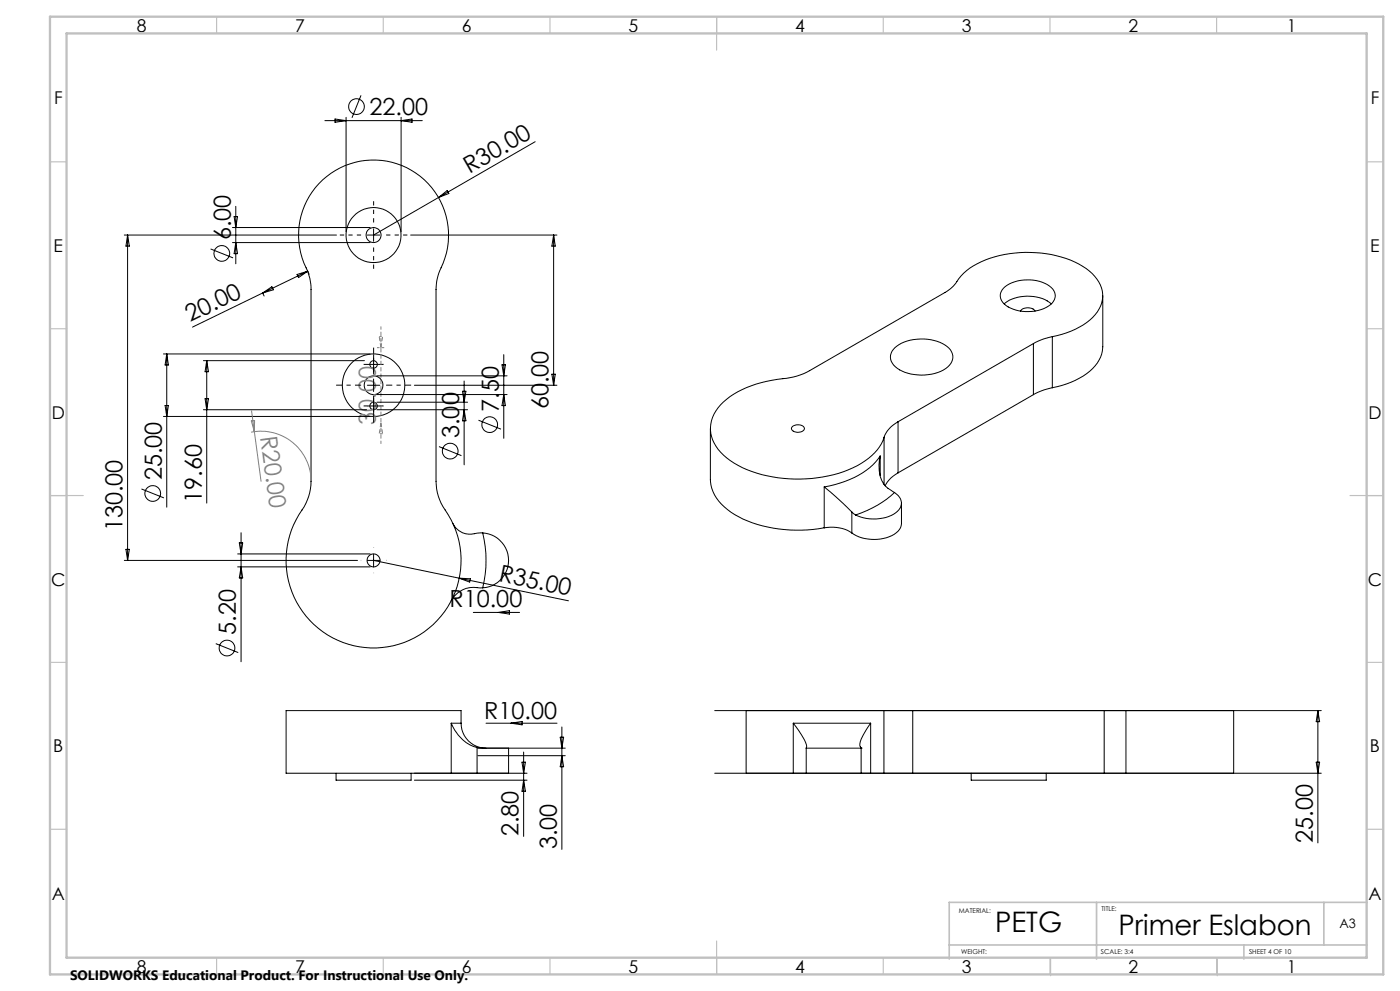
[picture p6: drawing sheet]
<svg xmlns="http://www.w3.org/2000/svg" width="420mm" height="297mm" viewBox="0 0 420 297" stroke-linecap="round" stroke-linejoin="round" font-family="sans-serif">
<g fill="none" stroke="#000" stroke-width=".3">
<path d="M97.5 36.2h29.2M100.5 35.7l3.3 .5-3.3 .5zM103.8 35.2v34.3M108.3 28.6l-2.7 6.7M120.3 35.2v34.3M120.3 36.2l3.3-.5v1zM95.7 55a22.6 22.6 0 0 1 29.9-2.6 22.6 22.6 0 0 1 6.1 29.4l-.7 2.5-.2 2.5v57.4a16.2 16.2 0 0 0 3.7 10.1 26.3 26.3 0 0 1-23.9 39.9 26.3 26.3 0 0 1-19.4-42.3l1.4-3.1 .7-3.4v-58.6a15.7 15.7 0 0 0-2.1-8 22.6 22.6 0 0 1 4.5-23.8zM131.6 59.2l-19.5 11.2M131.6 59.2l2.6-2.1 .5 .9zM160.5 42.5l-28.9 16.7M37.3 70.4h63.6M38.3 70.4v97.6"/>
<path d="M38.3 70.4l.5 3.4h-1zM63.2 74.6l6.7 2.7M69.7 68.2h41.4M69.7 72.7h41.4M70.2 64.9h1.1l-.6 3.3zM70.7 61.8v17.3M70.7 72.7l.6 3.3h-1.1zM110.2 70.4h3.7M112.1 68.6v3.7M123.2 70.4h43.9M166.1 70.4l.5 3.4h-1zM166.1 70.4v45.1"/>
<path d="M78.7 87.7l.5 1M78.8 87.8l-21.1 10.2M78.8 87.8l2.8-1.9 .4 1zM89.1 82.3l3.2-1-2.7 1.9zM92.3 81.2l.4 1M92.3 81.3l-13.5 6.5M301.1 86.4a12 12 0 0 1 14.2-.3 3.3 3.3 0 0 1-.8 5.7 12.2 12.2 0 0 1-13.2-.7 3.1 3.1 0 0 1-.2-4.7zM301.2 91.1a11.9 11.9 0 0 1 14.2 0M306.1 93.2a2.9 2.9 0 0 1 4.4 0M330.8 88.6v15.3a10.8 10.8 0 0 1-5.9 8.8l-4.9 2.3-4.3 1.2M49 106.1h62.1M50 106.1v45.9"/>
<path d="M50 106.1l.5 3.3h-1zM61 108.1h48.3M61.5 119.5h1l-.5 3.3zM62 108.1v42.7M62 108.1l.5 3.3h-1zM110.2 115.5h3.7M110.2 109.2h3.7M112.1 107.3v3.8M112.1 113.6v3.7M112.1 119.8v3.7M113.1 112.6h39M113.1 118.2h39"/>
<path d="M124.3 115.5h42.8M138.7 117.3h1.1l-.6 3.2zM139.2 114.2v25.1M150.6 109.3h1l-.5 3.3zM151.1 106.3v25.1M151.1 118.2l.5 3.4h-1zM165.6 112.1h1l-.5 3.4zM268.4 104.2a13.6 13.6 0 0 1 16.3 .1 3.8 3.8 0 0 1-1 6.2 13.9 13.9 0 0 1-15.1-.6 3.6 3.6 0 0 1-.2-5.7zM310 103l-40.6 23.4M310 103v15.3M310 118.3l-40.6 23.4M315.7 100.9a21.7 21.7 0 0 0 13.5-7.4 8.4 8.4 0 0 0-1.5-11.5 28.8 28.8 0 0 0-20.1-6.4 28.4 28.4 0 0 0-18.5 6.3l-.8 .8a14.8 14.8 0 0 1-4.2 4.6l-41.2 23.8a21.5 21.5 0 0 1-9.7 2.6 29.2 29.2 0 0 0-17.1 7.7 10 10 0 0 0 1 15.1 33.1 33.1 0 0 0 21.3 7.1 35.8 35.8 0 0 0 22.2-6.3l2.6-2.5 1.2-1.8 .8-1.9"/>
<path d="M315.7 100.9a18.5 18.5 0 0 0-5.7 2.1M315.7 116.2a18.5 18.5 0 0 0-5.7 2.1M315.7 100.9v15.3M49 124.8h62.1M49.5 121.5h1l-.5 3.3zM61 122.8h49M110.2 121.7h3.7M113.1 122.8h27.2M113.1 120.5h27.2M131.7 133.8l6.7 2.8M139.2 122.8l.6 3.3h-1.1zM143.5 125.9l6.8 2.7"/>
<path d="M213.1 128.4v15.4a12.2 12.2 0 0 0 6.2 9.7 39.1 39.1 0 0 0 26.3 5l1.7-.3M237.6 128a2.48 2.48 0 0 1 3.7 .4 2.29 2.29 0 0 1-3.6 .6 .69 .69 0 0 1-.1-1zM264.1 136.7a22.7 22.7 0 0 1-13.6 8.5l-3.2 .7M264.1 136.7a10.5 10.5 0 0 0 1.6 9l2.7 1.9M264.1 136.7v5.8M265.2 131.1v14.1M269.4 126.4a8.7 8.7 0 0 0-4.2 4.7M269.4 126.4v15.3M42.4 146.5l6.8 2.7M72.3 159.7v38.6M135.9 156.9a5.9 5.9 0 0 0 7.3 2.9l1.6-.1M144.8 159.7a34.8 34.8 0 0 1 0 16.5"/>
<path d="M144.8 159.7a8.3 8.3 0 0 1 7.8 8.2 8.3 8.3 0 0 1-7.8 8.3M247.3 145.9l4.7 4.1 3.6 3.5M247.3 158.2a11.3 11.3 0 0 1 8.3 1.5M247.3 145.9v12.3M255.6 153.5l1.1 .8M255.6 153.5v6.2M268.4 147.6a30.8 30.8 0 0 1-11.7 6.7M268.4 147.6a3.4 3.4 0 0 1 2 3 3.4 3.4 0 0 1-1.8 3.1 12.6 12.6 0 0 1-11.9 .6M269.4 141.7l-2.1 1.6-1.8 2.3M270.4 150.8v6.1a4.6 4.6 0 0 1-3.6 3.9 12.6 12.6 0 0 1-11.2-1.1M37.3 168h69.9M37.8 164.6h1l-.5 3.4z"/>
<path d="M71.3 166h39.8M71.3 169.9h39.8M71.8 162.7h1l-.5 3.3zM72.3 169.9l.5 3.3h-1zM110.2 168h3.7M112.1 166.1v3.7M112.1 168l58.4 12.1M137.8 173.3l3.3 .2-.2 .9zM144.8 176.2h-.8a7.7 7.7 0 0 0-8.6 3.9M64.7 192.9l6.8 2.7M142 183.5h13.9M149.5 183.5l3.3-.5v1z"/>
<path d="M135.4 216.7a11.9 11.9 0 0 0 7.7 7.3M135.4 216.7h2.9M135.4 216.7v15M138.3 216.7a7.5 7.5 0 0 0 7.5 7.5M138.3 216.7v-3.7h-52.5v18.7h49.6M145.8 216.7h21.3M153.3 216.7l3.3-.5v1zM168.6 217.9v36.7M214.4 213h182M238 216.7l3.3 5a2.88 2.88 0 0 1 .6 2.5v7.5M238 216.7h23.2M238 216.7v15"/>
<path d="M261.2 216.7l-1.4 2.2a8.8 8.8 0 0 0-1.8 4.5l.3 .8M261.2 216.7v15M265.2 213h-41.4v18.7h14.2M265.2 213h8.6v18.7h-8.6M265.2 213v18.7M337.8 213h32.3v18.7h-32.3M337.8 213h-6.5v18.7h6.5M337.8 213v18.7M395.4 213v39.6M395.4 213l.5 3.3h-1zM100.8 231.7v2.1h22.5v-2.1M124.3 231.7h33.8"/>
<path d="M124.3 233.8h33.8M135.4 231.7h7.7M143.1 224l9.5 .2v7.5h-9.5M143.1 224v7.7M143.3 226.5h26.3M143.3 224.2h26.3M156.6 228.4h1l-.5 3.3zM157.1 225.4v25.3M157.1 233.8l.5 3.3h-1zM168.1 220.9h1l-.5 3.3zM168.6 226.5l.5 3.3h-1zM214.4 231.7h182"/>
<path d="M238 231.7h3.9M241.9 224.2h16.4M241.9 231.7h16.4M258.3 224.2h.1M258.3 231.7h2.9M258.3 224.2v7.5M261.2 231.7h4M291.4 231.7v2.1h22.5v-2.1M394.9 228.4h1l-.5 3.3z"/>
<circle cx="106.9" cy="32" r="2.36"/>
<circle cx="66.5" cy="75.9" r="2.36"/>
<circle cx="112.1" cy="70.4" r="8.3"/>
<circle cx="112.1" cy="70.4" r="2.25"/>
<circle cx="112.1" cy="109.2" r="1.13"/>
<circle cx="112.1" cy="115.4" r="2.81"/>
<circle cx="112.1" cy="115.4" r="9.4"/>
<circle cx="112.1" cy="121.7" r="1.13"/>
<circle cx="135.1" cy="135.2" r="2.35"/>
<circle cx="146.9" cy="127.3" r="2.35"/>
<circle cx="45.8" cy="147.9" r="2.35"/>
<circle cx="112.1" cy="168" r="1.94"/>
<circle cx="68.1" cy="194.2" r="2.35"/>
</g>
<path d="M75.3 129.5a15 15 0 0 1 18 13.7M75.4 126.1l1-.1-.1 3.4zM75.5 123.1l2.8 21.1" fill="none" stroke="#808080" stroke-width=".3"/>
<path d="M108.3 70.4h-6.3M112.1 66.7v-6.4M112.1 74.2v6.4M115.8 70.4h6.4" fill="none" stroke="#000" stroke-width=".3" stroke-dasharray="15.2 1.3 1.3 1.3" stroke-dashoffset="14" stroke-linecap="butt"/>
<path d="M108.3 115.4h-7.5M112.1 111.7v-7.5M112.1 119.2v7.5M115.8 115.4h7.5" fill="none" stroke="#000" stroke-width=".3" stroke-dasharray="15.2 1.3 1.3 1.3" stroke-dashoffset="13.4" stroke-linecap="butt"/>
<path d="M110.2 109.2h-1.1M112.1 119.8v-1.1M112.1 107.3v-1.1M112.1 111.1v1.1M114 109.2h1.1M110.2 121.7h-1.1M112.1 123.5v1.2M114 121.7h1.1M112.1 164.2v-.1M112.1 171.7v.1M115.8 167.9h.1" fill="none" stroke="#000" stroke-width=".3" stroke-dasharray="15.2 1.3 1.3 1.3" stroke-linecap="butt"/>
<path d="M113.1 104.2h2.2M113.8 100.9h1M114.8 130h-1" fill="none" stroke="#808080" stroke-width=".3" stroke-dasharray="1.3 .6" stroke-dashoffset=".5" stroke-linecap="butt"/>
<path d="M114.3 104.2v-6.4M114.3 126.7v6.3" fill="none" stroke="#808080" stroke-width=".3" stroke-dasharray="1.3 .6" stroke-dashoffset=".3" stroke-linecap="butt"/>
<path d="M114.3 104.2v22.5M114.3 104.2l-.5-3.3M114.8 100.9l-.5 3.3M113.8 130l.5-3.3M114.3 126.7l.5 3.3" fill="none" stroke="#808080" stroke-width=".3" stroke-dasharray="1.3 .6" stroke-dashoffset="-.1" stroke-linecap="butt"/>
<g fill="none" stroke="#c0c0c0" stroke-width=".35">
<path d="M65 5v5M115 5v5M165 5v5M215 5v10M265 5v5M315 5v5M365 5v5M15 48.5h5M410 48.5h5M15 98.5h5M410 98.5h5M15 148.5h10"/>
<path d="M405 148.5h10M15 198.5h5M410 198.5h5M15 248.5h5M410 248.5h5M65 287v5M115 287v5M165 287v5M215 282v10M265 287v5M315 287v5M315.2 287.4v5"/>
<path d="M365 287v5M365.2 287.4v5"/>
</g>
<path d="M329 270.4v17M397.2 270.4v12.8M410.2 270.4h-125.4v17M284.8 283.2h125.4M373.2 283.2v4.2" fill="none" stroke="#c0c0c0" stroke-width=".5"/>
<path d="M15 5h400v287h-400zM20 10h390v277h-390z" fill="none" stroke="#c0c0c0" stroke-width=".7"/>
<g font-size="8.5">
<text x="298.5" y="279.3">PETG</text>
<text x="335.6" y="280.2">Primer Eslabon</text>
</g>
<g font-size="7.1">
<text x="110.8" y="34.6">22.00</text>
<text x="140.9" y="52.1" transform="rotate(-30 140.9 52.1)">R30.00</text>
<text x="69.2" y="72" transform="rotate(-90 69.2 72)">6.00</text>
<text x="57.1" y="96.6" transform="rotate(-26 57.1 96.6)">20.00</text>
<text x="149.6" y="123.4" transform="rotate(-90 149.6 123.4)">7.50</text>
<text x="164.6" y="122.6" transform="rotate(-90 164.6 122.6)">60.00</text>
<text x="137.7" y="131.3" transform="rotate(-90 137.7 131.3)">3.00</text>
<text x="48.5" y="144" transform="rotate(-90 48.5 144)">25.00</text>
<text x="60.5" y="150.8" transform="rotate(-90 60.5 150.8)">19.60</text>
<text x="36.8" y="159.2" transform="rotate(-90 36.8 159.2)">130.00</text>
<text x="149.4" y="174.1" transform="rotate(12 149.4 174.1)">R35.00</text>
<text x="134.8" y="182">R10.00</text>
<text x="70.8" y="190.3" transform="rotate(-90 70.8 190.3)">5.20</text>
<text x="145.3" y="215.5">R10.00</text>
<text x="155.6" y="250.6" transform="rotate(-90 155.6 250.6)">2.80</text>
<text x="167.1" y="254.5" transform="rotate(-90 167.1 254.5)">3.00</text>
<text x="393.9" y="252.6" transform="rotate(-90 393.9 252.6)">25.00</text>
</g>
<g font-size="7.1" fill="#808080">
<text x="78.1" y="130.9" transform="rotate(82 78.1 130.9)">R20.00</text>
<text x="112.7" y="127.4" transform="rotate(-90 112.7 127.4)">30.00</text>
</g>
<g font-size="5.3">
<text x="41" y="9.5">8</text>
<text x="88.5" y="9.5">7</text>
<text x="138.5" y="9.5">6</text>
<text x="188.5" y="9.5">5</text>
<text x="238.5" y="9.5">4</text>
<text x="288.5" y="9.5">3</text>
<text x="338.5" y="9.5">2</text>
<text x="386" y="9.5">1</text>
<text x="16.2" y="31.2">F</text>
<text x="411.2" y="31.2">F</text>
<text x="16.1" y="75.5">E</text>
<text x="411.1" y="75.5">E</text>
<text x="15.5" y="125.5">D</text>
<text x="410.5" y="125.5">D</text>
<text x="15.4" y="175.5">C</text>
<text x="410.4" y="175.5">C</text>
<text x="16" y="225.5">B</text>
<text x="411" y="225.5">B</text>
<text x="15.5" y="269.7">A</text>
<text x="410.5" y="269.7">A</text>
<text x="41" y="291.5">8</text>
<text x="88.5" y="291.5">7</text>
<text x="138.5" y="291.5">6</text>
<text x="188.5" y="291.5">5</text>
<text x="238.5" y="291.5">4</text>
<text x="288.5" y="291.5">3</text>
<text x="338.5" y="291.5">2</text>
<text x="386" y="291.5">1</text>
</g>
<text font-size="4.1" x="21" y="293.7">SOLIDWORKS Educational Product. For Instructional Use Only.</text>
<text font-size="3.9" x="401.8" y="278.2">A3</text>
<g font-size="2">
<text x="287.7" y="273.6">MATERIAL:</text>
<text x="330.5" y="272.9">TITLE:</text>
<text x="288.4" y="285.9">WEIGHT:</text>
<text x="330.3" y="285.9">SCALE: 3:4</text>
<text x="374.7" y="285.9">SHEET 4 OF 10</text>
</g>
</svg>
